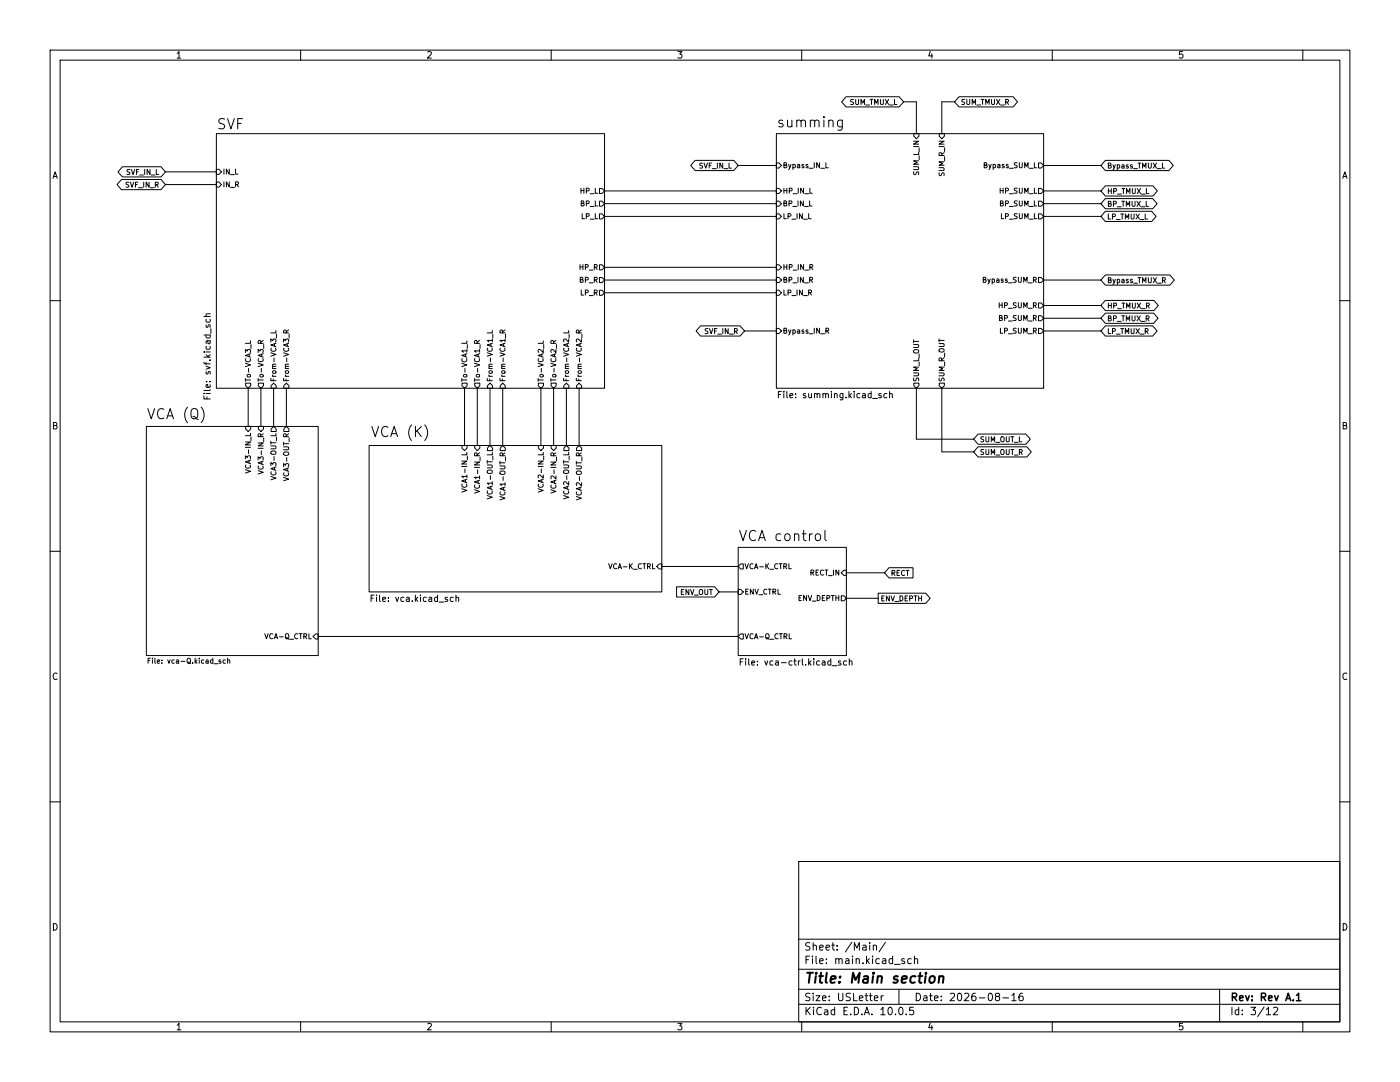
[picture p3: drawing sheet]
(kicad_sch
 (version 20260306)
 (generator "eeschema")
 (generator_version "10.0")
 (paper "USLetter")
 (title_block
  (title "Main section")
  (date "2026-08-16")
  (rev "Rev A.1"))
 (lib_symbols)
 (wire
  (pts (xy 33.02 36.83) (xy 43.18 36.83))
  (stroke (width 0) (type default)))
 (wire
  (pts (xy 168.91 119.38) (xy 175.26 119.38))
  (stroke (width 0) (type default)))
 (wire
  (pts (xy 54.61 77.47) (xy 54.61 85.09))
  (stroke (width 0) (type default)))
 (wire
  (pts (xy 208.28 63.5) (xy 219.71 63.5))
  (stroke (width 0) (type default)))
 (wire
  (pts (xy 52.07 77.47) (xy 52.07 85.09))
  (stroke (width 0) (type default)))
 (wire
  (pts (xy 49.53 77.47) (xy 49.53 85.09))
  (stroke (width 0) (type default)))
 (wire
  (pts (xy 120.65 43.18) (xy 154.94 43.18))
  (stroke (width 0) (type default)))
 (wire
  (pts (xy 63.5 127) (xy 147.32 127))
  (stroke (width 0) (type default)))
 (wire
  (pts (xy 182.88 77.47) (xy 182.88 87.63))
  (stroke (width 0) (type default)))
 (wire
  (pts (xy 187.96 77.47) (xy 187.96 90.17))
  (stroke (width 0) (type default)))
 (wire
  (pts (xy 92.71 77.47) (xy 92.71 88.9))
  (stroke (width 0) (type default)))
 (wire
  (pts (xy 33.02 34.29) (xy 43.18 34.29))
  (stroke (width 0) (type default)))
 (wire
  (pts (xy 143.51 118.11) (xy 147.32 118.11))
  (stroke (width 0) (type default)))
 (wire
  (pts (xy 208.28 38.1) (xy 219.71 38.1))
  (stroke (width 0) (type default)))
 (wire
  (pts (xy 187.96 26.67) (xy 187.96 20.32))
  (stroke (width 0) (type default)))
 (wire
  (pts (xy 120.65 38.1) (xy 154.94 38.1))
  (stroke (width 0) (type default)))
 (wire
  (pts (xy 132.08 113.03) (xy 147.32 113.03))
  (stroke (width 0) (type default)))
 (wire
  (pts (xy 182.88 87.63) (xy 194.31 87.63))
  (stroke (width 0) (type default)))
 (wire
  (pts (xy 208.28 40.64) (xy 219.71 40.64))
  (stroke (width 0) (type default)))
 (wire
  (pts (xy 113.03 77.47) (xy 113.03 88.9))
  (stroke (width 0) (type default)))
 (wire
  (pts (xy 110.49 77.47) (xy 110.49 88.9))
  (stroke (width 0) (type default)))
 (wire
  (pts (xy 148.59 66.04) (xy 154.94 66.04))
  (stroke (width 0) (type default)))
 (wire
  (pts (xy 187.96 20.32) (xy 190.5 20.32))
  (stroke (width 0) (type default)))
 (wire
  (pts (xy 182.88 20.32) (xy 180.34 20.32))
  (stroke (width 0) (type default)))
 (wire
  (pts (xy 115.57 77.47) (xy 115.57 88.9))
  (stroke (width 0) (type default)))
 (wire
  (pts (xy 57.15 77.47) (xy 57.15 85.09))
  (stroke (width 0) (type default)))
 (wire
  (pts (xy 168.91 114.3) (xy 176.53 114.3))
  (stroke (width 0) (type default)))
 (wire
  (pts (xy 120.65 55.88) (xy 154.94 55.88))
  (stroke (width 0) (type default)))
 (wire
  (pts (xy 120.65 53.34) (xy 154.94 53.34))
  (stroke (width 0) (type default)))
 (wire
  (pts (xy 107.95 77.47) (xy 107.95 88.9))
  (stroke (width 0) (type default)))
 (wire
  (pts (xy 208.28 60.96) (xy 219.71 60.96))
  (stroke (width 0) (type default)))
 (wire
  (pts (xy 120.65 58.42) (xy 154.94 58.42))
  (stroke (width 0) (type default)))
 (wire
  (pts (xy 208.28 33.02) (xy 219.71 33.02))
  (stroke (width 0) (type default)))
 (wire
  (pts (xy 97.79 77.47) (xy 97.79 88.9))
  (stroke (width 0) (type default)))
 (wire
  (pts (xy 95.25 77.47) (xy 95.25 88.9))
  (stroke (width 0) (type default)))
 (wire
  (pts (xy 120.65 40.64) (xy 154.94 40.64))
  (stroke (width 0) (type default)))
 (wire
  (pts (xy 147.32 33.02) (xy 154.94 33.02))
  (stroke (width 0) (type default)))
 (wire
  (pts (xy 208.28 43.18) (xy 219.71 43.18))
  (stroke (width 0) (type default)))
 (wire
  (pts (xy 100.33 77.47) (xy 100.33 88.9))
  (stroke (width 0) (type default)))
 (wire
  (pts (xy 208.28 55.88) (xy 219.71 55.88))
  (stroke (width 0) (type default)))
 (wire
  (pts (xy 208.28 66.04) (xy 219.71 66.04))
  (stroke (width 0) (type default)))
 (wire
  (pts (xy 182.88 26.67) (xy 182.88 20.32))
  (stroke (width 0) (type default)))
 (wire
  (pts (xy 187.96 90.17) (xy 194.31 90.17))
  (stroke (width 0) (type default)))
 (global_label "SUM_OUT_R"
  (shape bidirectional)
  (at 194.31 90.17 0)
  (fields_autoplaced yes)
  (effects (font (size 1.016 1.016)) (justify left))
  (property "Intersheetrefs" "${INTERSHEET_REFS}" (at 206.2471 90.17 0) (hide yes) (show_name no) (do_not_autoplace no) (effects (font (size 1.27 1.27)) (justify left))))
 (global_label "BP_TMUX_L"
  (shape bidirectional)
  (at 219.71 40.64 0)
  (fields_autoplaced yes)
  (effects (font (size 1.016 1.016)) (justify left))
  (property "Intersheetrefs" "${INTERSHEET_REFS}" (at 230.4678 40.64 0) (hide yes) (show_name no) (do_not_autoplace no) (effects (font (size 1.27 1.27)) (justify left))))
 (global_label "BP_TMUX_R"
  (shape bidirectional)
  (at 219.71 63.5 0)
  (fields_autoplaced yes)
  (effects (font (size 1.016 1.016)) (justify left))
  (property "Intersheetrefs" "${INTERSHEET_REFS}" (at 230.6613 63.5 0) (hide yes) (show_name no) (do_not_autoplace no) (effects (font (size 1.27 1.27)) (justify left))))
 (global_label "ENV_OUT"
  (shape input)
  (at 143.51 118.11 180)
  (fields_autoplaced yes)
  (effects (font (size 1.016 1.016)) (justify right))
  (property "Intersheetrefs" "${INTERSHEET_REFS}" (at 134.5906 118.11 0) (hide yes) (show_name no) (do_not_autoplace no) (effects (font (size 1.27 1.27)) (justify right))))
 (global_label "HP_TMUX_R"
  (shape bidirectional)
  (at 219.71 60.96 0)
  (fields_autoplaced yes)
  (effects (font (size 1.016 1.016)) (justify left))
  (property "Intersheetrefs" "${INTERSHEET_REFS}" (at 230.7097 60.96 0) (hide yes) (show_name no) (do_not_autoplace no) (effects (font (size 1.27 1.27)) (justify left))))
 (global_label "HP_TMUX_L"
  (shape bidirectional)
  (at 219.71 38.1 0)
  (fields_autoplaced yes)
  (effects (font (size 1.016 1.016)) (justify left))
  (property "Intersheetrefs" "${INTERSHEET_REFS}" (at 230.5162 38.1 0) (hide yes) (show_name no) (do_not_autoplace no) (effects (font (size 1.27 1.27)) (justify left))))
 (global_label "Bypass_TMUX_L"
  (shape bidirectional)
  (at 219.71 33.02 0)
  (fields_autoplaced yes)
  (effects (font (size 1.016 1.016)) (justify left))
  (property "Intersheetrefs" "${INTERSHEET_REFS}" (at 233.7093 33.02 0) (hide yes) (show_name no) (do_not_autoplace no) (effects (font (size 1.27 1.27)) (justify left))))
 (global_label "SVF_IN_R"
  (shape bidirectional)
  (at 33.02 36.83 180)
  (fields_autoplaced yes)
  (effects (font (size 1.016 1.016)) (justify right))
  (property "Intersheetrefs" "${INTERSHEET_REFS}" (at 23.8103 36.83 0) (hide yes) (show_name no) (do_not_autoplace no) (effects (font (size 1.27 1.27)) (justify right))))
 (global_label "Bypass_TMUX_R"
  (shape bidirectional)
  (at 219.71 55.88 0)
  (fields_autoplaced yes)
  (effects (font (size 1.016 1.016)) (justify left))
  (property "Intersheetrefs" "${INTERSHEET_REFS}" (at 233.9028 55.88 0) (hide yes) (show_name no) (do_not_autoplace no) (effects (font (size 1.27 1.27)) (justify left))))
 (global_label "SVF_IN_R"
  (shape bidirectional)
  (at 148.59 66.04 180)
  (fields_autoplaced yes)
  (effects (font (size 1.016 1.016)) (justify right))
  (property "Intersheetrefs" "${INTERSHEET_REFS}" (at 139.3803 66.04 0) (hide yes) (show_name no) (do_not_autoplace no) (effects (font (size 1.27 1.27)) (justify right))))
 (global_label "RECT"
  (shape input)
  (at 176.53 114.3 0)
  (fields_autoplaced yes)
  (effects (font (size 1.016 1.016)) (justify left))
  (property "Intersheetrefs" "${INTERSHEET_REFS}" (at 182.6432 114.3 0) (hide yes) (show_name no) (do_not_autoplace no) (effects (font (size 1.27 1.27)) (justify left))))
 (global_label "SVF_IN_L"
  (shape bidirectional)
  (at 147.32 33.02 180)
  (fields_autoplaced yes)
  (effects (font (size 1.016 1.016)) (justify right))
  (property "Intersheetrefs" "${INTERSHEET_REFS}" (at 138.3038 33.02 0) (hide yes) (show_name no) (do_not_autoplace no) (effects (font (size 1.27 1.27)) (justify right))))
 (global_label "SVF_IN_L"
  (shape bidirectional)
  (at 33.02 34.29 180)
  (fields_autoplaced yes)
  (effects (font (size 1.016 1.016)) (justify right))
  (property "Intersheetrefs" "${INTERSHEET_REFS}" (at 24.0038 34.29 0) (hide yes) (show_name no) (do_not_autoplace no) (effects (font (size 1.27 1.27)) (justify right))))
 (global_label "LP_TMUX_R"
  (shape bidirectional)
  (at 219.71 66.04 0)
  (fields_autoplaced yes)
  (effects (font (size 1.016 1.016)) (justify left))
  (property "Intersheetrefs" "${INTERSHEET_REFS}" (at 230.4678 66.04 0) (hide yes) (show_name no) (do_not_autoplace no) (effects (font (size 1.27 1.27)) (justify left))))
 (global_label "SUM_TMUX_R"
  (shape bidirectional)
  (at 190.5 20.32 0)
  (fields_autoplaced yes)
  (effects (font (size 1.016 1.016)) (justify left))
  (property "Intersheetrefs" "${INTERSHEET_REFS}" (at 203.5014 20.32 0) (hide yes) (show_name no) (do_not_autoplace no) (effects (font (size 1.27 1.27)) (justify left))))
 (global_label "ENV_DEPTH"
  (shape output)
  (at 175.26 119.38 0)
  (fields_autoplaced yes)
  (effects (font (size 1.016 1.016)) (justify left))
  (property "Intersheetrefs" "${INTERSHEET_REFS}" (at 186.0662 119.38 0) (hide yes) (show_name no) (do_not_autoplace no) (effects (font (size 1.27 1.27)) (justify left))))
 (global_label "LP_TMUX_L"
  (shape bidirectional)
  (at 219.71 43.18 0)
  (fields_autoplaced yes)
  (effects (font (size 1.016 1.016)) (justify left))
  (property "Intersheetrefs" "${INTERSHEET_REFS}" (at 230.2743 43.18 0) (hide yes) (show_name no) (do_not_autoplace no) (effects (font (size 1.27 1.27)) (justify left))))
 (global_label "SUM_OUT_L"
  (shape bidirectional)
  (at 194.31 87.63 0)
  (fields_autoplaced yes)
  (effects (font (size 1.016 1.016)) (justify left))
  (property "Intersheetrefs" "${INTERSHEET_REFS}" (at 206.0536 87.63 0) (hide yes) (show_name no) (do_not_autoplace no) (effects (font (size 1.27 1.27)) (justify left))))
 (global_label "SUM_TMUX_L"
  (shape bidirectional)
  (at 180.34 20.32 180)
  (fields_autoplaced yes)
  (effects (font (size 1.016 1.016)) (justify right))
  (property "Intersheetrefs" "${INTERSHEET_REFS}" (at 167.5321 20.32 0) (hide yes) (show_name no) (do_not_autoplace no) (effects (font (size 1.27 1.27)) (justify right))))
 (sheet
  (at 29.21 85.09)
  (size 34.29 45.72)
  (exclude_from_sim no)
  (in_bom yes)
  (on_board yes)
  (dnp no)
  (stroke (width 0.1524) (type solid))
  (fill (color 0 0 0 0))
  (property "Sheetname" "VCA (Q)" (at 29.21 83.82 0) (show_name no) (do_not_autoplace no) (effects (font (size 2.032 2.032)) (justify left bottom)))
  (property "Sheetfile" "vca-Q.kicad_sch" (at 29.21 131.293 0) (show_name no) (do_not_autoplace no) (effects (font (size 1.016 1.016)) (justify left top)))
  (pin "VCA-Q_CTRL" input (at 63.5 127 0) (effects (font (size 1.016 1.016)) (justify right)))
  (pin "VCA3-IN_L" input (at 49.53 85.09 90) (effects (font (size 1.016 1.016)) (justify right)))
  (pin "VCA3-IN_R" input (at 52.07 85.09 90) (effects (font (size 1.016 1.016)) (justify right)))
  (pin "VCA3-OUT_L" output (at 54.61 85.09 90) (effects (font (size 1.016 1.016)) (justify right)))
  (pin "VCA3-OUT_R" output (at 57.15 85.09 90) (effects (font (size 1.016 1.016)) (justify right))))
 (sheet
  (at 147.32 109.22)
  (size 21.59 21.59)
  (exclude_from_sim no)
  (in_bom yes)
  (on_board yes)
  (dnp no)
  (fields_autoplaced yes)
  (stroke (width 0.1524) (type solid))
  (fill (color 0 0 0 0))
  (property "Sheetname" "VCA control" (at 147.32 108.1274 0) (show_name no) (do_not_autoplace no) (effects (font (size 2.032 2.032)) (justify left bottom)))
  (property "Sheetfile" "vca-ctrl.kicad_sch" (at 147.32 131.3946 0) (show_name no) (do_not_autoplace no) (effects (font (size 1.27 1.27)) (justify left top)))
  (pin "VCA-K_CTRL" output (at 147.32 113.03 180) (effects (font (size 1.016 1.016)) (justify left)))
  (pin "VCA-Q_CTRL" output (at 147.32 127 180) (effects (font (size 1.016 1.016)) (justify left)))
  (pin "ENV_CTRL" input (at 147.32 118.11 180) (effects (font (size 1.016 1.016)) (justify left)))
  (pin "ENV_DEPTH" output (at 168.91 119.38 0) (effects (font (size 1.016 1.016)) (justify right)))
  (pin "RECT_IN" input (at 168.91 114.3 0) (effects (font (size 1.016 1.016)) (justify right))))
 (sheet
  (at 73.66 88.9)
  (size 58.42 29.21)
  (exclude_from_sim no)
  (in_bom yes)
  (on_board yes)
  (dnp no)
  (stroke (width 0.1524) (type solid))
  (fill (color 0 0 0 0))
  (property "Sheetname" "VCA (K)" (at 73.914 87.376 0) (show_name no) (do_not_autoplace no) (effects (font (size 2.032 2.032)) (justify left bottom)))
  (property "Sheetfile" "vca.kicad_sch" (at 73.66 118.6946 0) (show_name no) (do_not_autoplace no) (effects (font (size 1.27 1.27)) (justify left top)))
  (pin "VCA-K_CTRL" input (at 132.08 113.03 0) (effects (font (size 1.016 1.016)) (justify right)))
  (pin "VCA1-IN_L" input (at 92.71 88.9 90) (effects (font (size 1.016 1.016)) (justify right)))
  (pin "VCA1-IN_R" input (at 95.25 88.9 90) (effects (font (size 1.016 1.016)) (justify right)))
  (pin "VCA1-OUT_L" output (at 97.79 88.9 90) (effects (font (size 1.016 1.016)) (justify right)))
  (pin "VCA1-OUT_R" output (at 100.33 88.9 90) (effects (font (size 1.016 1.016)) (justify right)))
  (pin "VCA2-IN_L" input (at 107.95 88.9 90) (effects (font (size 1.016 1.016)) (justify right)))
  (pin "VCA2-IN_R" input (at 110.49 88.9 90) (effects (font (size 1.016 1.016)) (justify right)))
  (pin "VCA2-OUT_L" output (at 113.03 88.9 90) (effects (font (size 1.016 1.016)) (justify right)))
  (pin "VCA2-OUT_R" output (at 115.57 88.9 90) (effects (font (size 1.016 1.016)) (justify right))))
 (sheet
  (at 43.18 26.67)
  (size 77.47 50.8)
  (exclude_from_sim no)
  (in_bom yes)
  (on_board yes)
  (dnp no)
  (stroke (width 0.1524) (type solid))
  (fill (color 0 0 0 0))
  (property "Sheetname" "SVF" (at 43.18 25.9584 0) (show_name no) (do_not_autoplace no) (effects (font (size 2.032 2.032)) (justify left bottom)))
  (property "Sheetfile" "svf.kicad_sch" (at 40.64 80.01 90) (show_name no) (do_not_autoplace no) (effects (font (size 1.27 1.27)) (justify left top)))
  (pin "From-VCA1_L" input (at 97.79 77.47 270) (effects (font (size 1.016 1.016)) (justify left)))
  (pin "From-VCA1_R" input (at 100.33 77.47 270) (effects (font (size 1.016 1.016)) (justify left)))
  (pin "From-VCA3_R" input (at 57.15 77.47 270) (effects (font (size 1.016 1.016)) (justify left)))
  (pin "HP_L" output (at 120.65 38.1 0) (effects (font (size 1.016 1.016)) (justify right)))
  (pin "HP_R" output (at 120.65 53.34 0) (effects (font (size 1.016 1.016)) (justify right)))
  (pin "IN_L" input (at 43.18 34.29 180) (effects (font (size 1.016 1.016)) (justify left)))
  (pin "IN_R" input (at 43.18 36.83 180) (effects (font (size 1.016 1.016)) (justify left)))
  (pin "LP_L" output (at 120.65 43.18 0) (effects (font (size 1.016 1.016)) (justify right)))
  (pin "LP_R" output (at 120.65 58.42 0) (effects (font (size 1.016 1.016)) (justify right)))
  (pin "To-VCA1_L" output (at 92.71 77.47 270) (effects (font (size 1.016 1.016)) (justify left)))
  (pin "To-VCA1_R" output (at 95.25 77.47 270) (effects (font (size 1.016 1.016)) (justify left)))
  (pin "To-VCA2_L" output (at 107.95 77.47 270) (effects (font (size 1.016 1.016)) (justify left)))
  (pin "To-VCA3_R" output (at 52.07 77.47 270) (effects (font (size 1.016 1.016)) (justify left)))
  (pin "From-VCA2_R" input (at 115.57 77.47 270) (effects (font (size 1.016 1.016)) (justify left)))
  (pin "From-VCA3_L" input (at 54.61 77.47 270) (effects (font (size 1.016 1.016)) (justify left)))
  (pin "To-VCA2_R" output (at 110.49 77.47 270) (effects (font (size 1.016 1.016)) (justify left)))
  (pin "To-VCA3_L" output (at 49.53 77.47 270) (effects (font (size 1.016 1.016)) (justify left)))
  (pin "From-VCA2_L" input (at 113.03 77.47 270) (effects (font (size 1.016 1.016)) (justify left)))
  (pin "BP_L" output (at 120.65 40.64 0) (effects (font (size 1.016 1.016)) (justify right)))
  (pin "BP_R" output (at 120.65 55.88 0) (effects (font (size 1.016 1.016)) (justify right))))
 (sheet
  (at 154.94 26.67)
  (size 53.34 50.8)
  (exclude_from_sim no)
  (in_bom yes)
  (on_board yes)
  (dnp no)
  (fields_autoplaced yes)
  (stroke (width 0.1524) (type solid))
  (fill (color 0 0 0 0))
  (property "Sheetname" "summing" (at 154.94 25.5774 0) (show_name no) (do_not_autoplace no) (effects (font (size 2.032 2.032)) (justify left bottom)))
  (property "Sheetfile" "summing.kicad_sch" (at 154.94 78.0546 0) (show_name no) (do_not_autoplace no) (effects (font (size 1.27 1.27)) (justify left top)))
  (pin "BP_IN_L" input (at 154.94 40.64 180) (effects (font (size 1.016 1.016)) (justify left)))
  (pin "BP_IN_R" input (at 154.94 55.88 180) (effects (font (size 1.016 1.016)) (justify left)))
  (pin "BP_SUM_L" output (at 208.28 40.64 0) (effects (font (size 1.016 1.016)) (justify right)))
  (pin "BP_SUM_R" output (at 208.28 63.5 0) (effects (font (size 1.016 1.016)) (justify right)))
  (pin "Bypass_IN_L" input (at 154.94 33.02 180) (effects (font (size 1.016 1.016)) (justify left)))
  (pin "Bypass_IN_R" input (at 154.94 66.04 180) (effects (font (size 1.016 1.016)) (justify left)))
  (pin "Bypass_SUM_L" output (at 208.28 33.02 0) (effects (font (size 1.016 1.016)) (justify right)))
  (pin "Bypass_SUM_R" output (at 208.28 55.88 0) (effects (font (size 1.016 1.016)) (justify right)))
  (pin "HP_IN_L" input (at 154.94 38.1 180) (effects (font (size 1.016 1.016)) (justify left)))
  (pin "HP_IN_R" input (at 154.94 53.34 180) (effects (font (size 1.016 1.016)) (justify left)))
  (pin "HP_SUM_L" output (at 208.28 38.1 0) (effects (font (size 1.016 1.016)) (justify right)))
  (pin "HP_SUM_R" output (at 208.28 60.96 0) (effects (font (size 1.016 1.016)) (justify right)))
  (pin "LP_IN_L" input (at 154.94 43.18 180) (effects (font (size 1.016 1.016)) (justify left)))
  (pin "LP_IN_R" input (at 154.94 58.42 180) (effects (font (size 1.016 1.016)) (justify left)))
  (pin "LP_SUM_L" output (at 208.28 43.18 0) (effects (font (size 1.016 1.016)) (justify right)))
  (pin "LP_SUM_R" output (at 208.28 66.04 0) (effects (font (size 1.016 1.016)) (justify right)))
  (pin "SUM_L_IN" input (at 182.88 26.67 90) (effects (font (size 1.016 1.016)) (justify right)))
  (pin "SUM_L_OUT" output (at 182.88 77.47 270) (effects (font (size 1.016 1.016)) (justify left)))
  (pin "SUM_R_IN" input (at 187.96 26.67 90) (effects (font (size 1.016 1.016)) (justify right)))
  (pin "SUM_R_OUT" output (at 187.96 77.47 270) (effects (font (size 1.016 1.016)) (justify left))))
 (sheet_instances
  (path ""
   (page "3"))))
